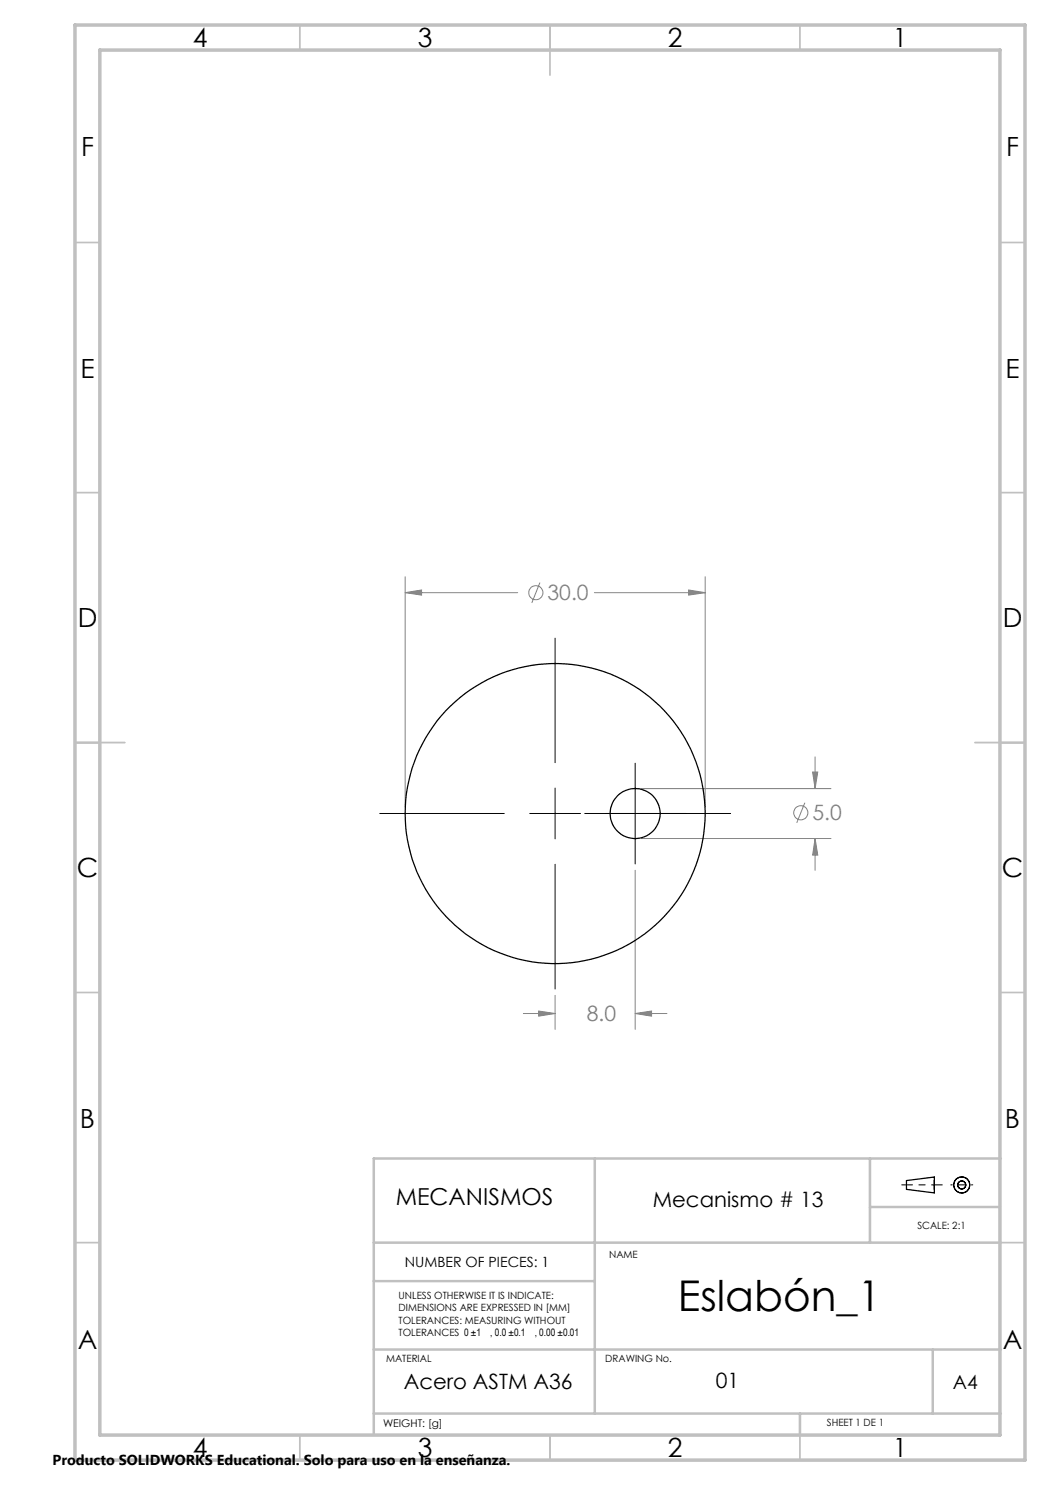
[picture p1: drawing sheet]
<svg xmlns="http://www.w3.org/2000/svg" width="210mm" height="297mm" viewBox="0 0 210 297" stroke-linecap="round" stroke-linejoin="round" font-family="sans-serif">
<path d="M180.3 237h8.2" fill="none" stroke="#000" stroke-width=".2" stroke-dasharray="6.3 1.3 1.3 1.3" stroke-dashoffset="4.2"/>
<path d="M190.2 237h4.4" fill="none" stroke="#000" stroke-width=".2" stroke-dasharray="6.3 1.3 1.3 1.3" stroke-dashoffset="6.1"/>
<g fill="none" stroke="#000" stroke-width=".25">
<path d="M181.3 236.1l5.6-.7v3.2l-5.6-.7z"/>
<circle cx="192.3" cy="237" r="1.59"/>
<circle cx="192.4" cy="237" r=".81"/>
</g>
<g fill="none" stroke="#c0c0c0" stroke-width=".35">
<path d="M60 5v5M110 5v10M160 5v5M15 48.5h5M200 48.5h5M15 98.5h5M200 98.5h5M15 148.5h10M195 148.5h10M15 198.5h5M200 198.5h5M15 248.5h5"/>
<path d="M200 248.5h5M60 287v5M110 287v5M160 287v5"/>
</g>
<path d="M119 231.7v51M174 231.7v16.8M200.2 231.7h-125.4v55.2M74.8 248.5h125.4M74.8 256.2h44.2M174 241.4h26M74.8 269.9h125.4M186.5 269.9v12.8M74.8 282.7h125.4M160 282.7v4.2" fill="none" stroke="#c0c0c0" stroke-width=".5"/>
<path d="M15 5h190v287h-190zM20 10h180v277h-180z" fill="none" stroke="#c0c0c0" stroke-width=".7"/>
<g fill="none" stroke="#808080" stroke-width=".2">
<path d="M81 118.5l3.3-.5v1zM81 115.4v46M81 118.5h22.5M108 116.5l-1.6 4.1M118.9 118.5h22.1M137.7 118l3.3 .5-3.3 .5zM141 115.4v46M128.3 157.7h37.9M162.5 154.4h1l-.5 3.3zM163 151.4v6.3M127 174.1v31.8M128.3 167.7h37.9"/>
<path d="M161 160.5l-1.7 4.1M163 167.7l.5 3.3h-1zM163 167.7v6.4M111 199.1v6.8M104.7 202.7h6.3M107.7 202.2l3.3 .5-3.3 .5zM127 202.7l3.3-.5v1zM127 202.7h6.4"/>
<circle cx="107.2" cy="118.5" r="1.41"/>
<circle cx="160.2" cy="162.6" r="1.41"/>
</g>
<path d="M111 127.6v24.9M111 157.6v10.2M127 152.6v20.2M76 162.7h24.9M105.9 162.7h10.2M111 172.9v24.9M116.9 162.7h29.2" fill="none" stroke="#000" stroke-width=".2"/>
<path d="M81 118.5l3.3-.5v1zM137.7 118l3.3 .5-3.3 .5zM162.5 154.4h1l-.5 3.3zM163 167.7l.5 3.3h-1zM107.7 202.2l3.3 .5-3.3 .5zM127 202.7l3.3-.5v1z" fill="#808080"/>
<g fill="none" stroke="#000" stroke-width=".25">
<circle cx="111" cy="162.7" r="30"/>
<circle cx="127" cy="162.7" r="5"/>
</g>
<text font-size="8.5" x="135.6" y="262.3">Eslabón_1</text>
<g font-size="5.3">
<text x="38.5" y="9.5">4</text>
<text x="83.5" y="9.5">3</text>
<text x="133.6" y="9.5">2</text>
<text x="178.6" y="9.5">1</text>
<text x="16.2" y="31.2">F</text>
<text x="201.2" y="31.2">F</text>
<text x="16.1" y="75.5">E</text>
<text x="201.1" y="75.5">E</text>
<text x="15.5" y="125.5">D</text>
<text x="200.5" y="125.5">D</text>
<text x="15.4" y="175.5">C</text>
<text x="200.4" y="175.5">C</text>
<text x="16" y="225.5">B</text>
<text x="201" y="225.5">B</text>
<text x="15.5" y="269.7">A</text>
<text x="200.5" y="269.7">A</text>
<text x="38.5" y="291.5">4</text>
<text x="83.5" y="291.5">3</text>
<text x="133.6" y="291.5">2</text>
<text x="178.6" y="291.5">1</text>
</g>
<text font-size="4.7" x="79.1" y="241">MECANISMOS</text>
<g font-size="4.2" fill="#808080">
<text x="109.5" y="120.1">30.0</text>
<text x="162.5" y="164.1">5.0</text>
<text x="117.4" y="204.3">8.0</text>
</g>
<g font-size="4.2">
<text x="130.6" y="241.3">Mecanismo # 13</text>
<text x="80.7" y="277.8">Acero ASTM A36</text>
<text x="143.2" y="277.5">01</text>
</g>
<text font-size="3.9" x="190.6" y="277.8">A4</text>
<text font-size="2.9" x="10.5" y="292.9">Producto SOLIDWORKS Educational. Solo para uso en la enseñanza.</text>
<text font-size="2.8" x="81" y="253.4">NUMBER OF PIECES: 1</text>
<g font-size="2.1">
<text x="98" y="267.2">, 0.0 ±0.1</text>
<text x="106.9" y="267.2">, 0.00 ±0.01</text>
<text x="76.6" y="285.5">WEIGHT: [g]</text>
</g>
<g font-size="2">
<text x="183.5" y="245.8">SCALE: 2:1</text>
<text x="121.8" y="251.6">NAME</text>
<text x="79.7" y="259.7">UNLESS OTHERWISE IT IS INDICATE:</text>
<text x="79.7" y="262.2">DIMENSIONS ARE EXPRESSED IN [MM]</text>
<text x="79.7" y="264.7">TOLERANCES: MEASURING WITHOUT</text>
<text x="79.7" y="267.2">TOLERANCES 0 ±1</text>
<text x="77.2" y="272.5">MATERIAL</text>
<text x="121.1" y="272.5">DRAWING No.</text>
<text x="165.4" y="285.2">SHEET 1 DE 1</text>
</g>
</svg>
